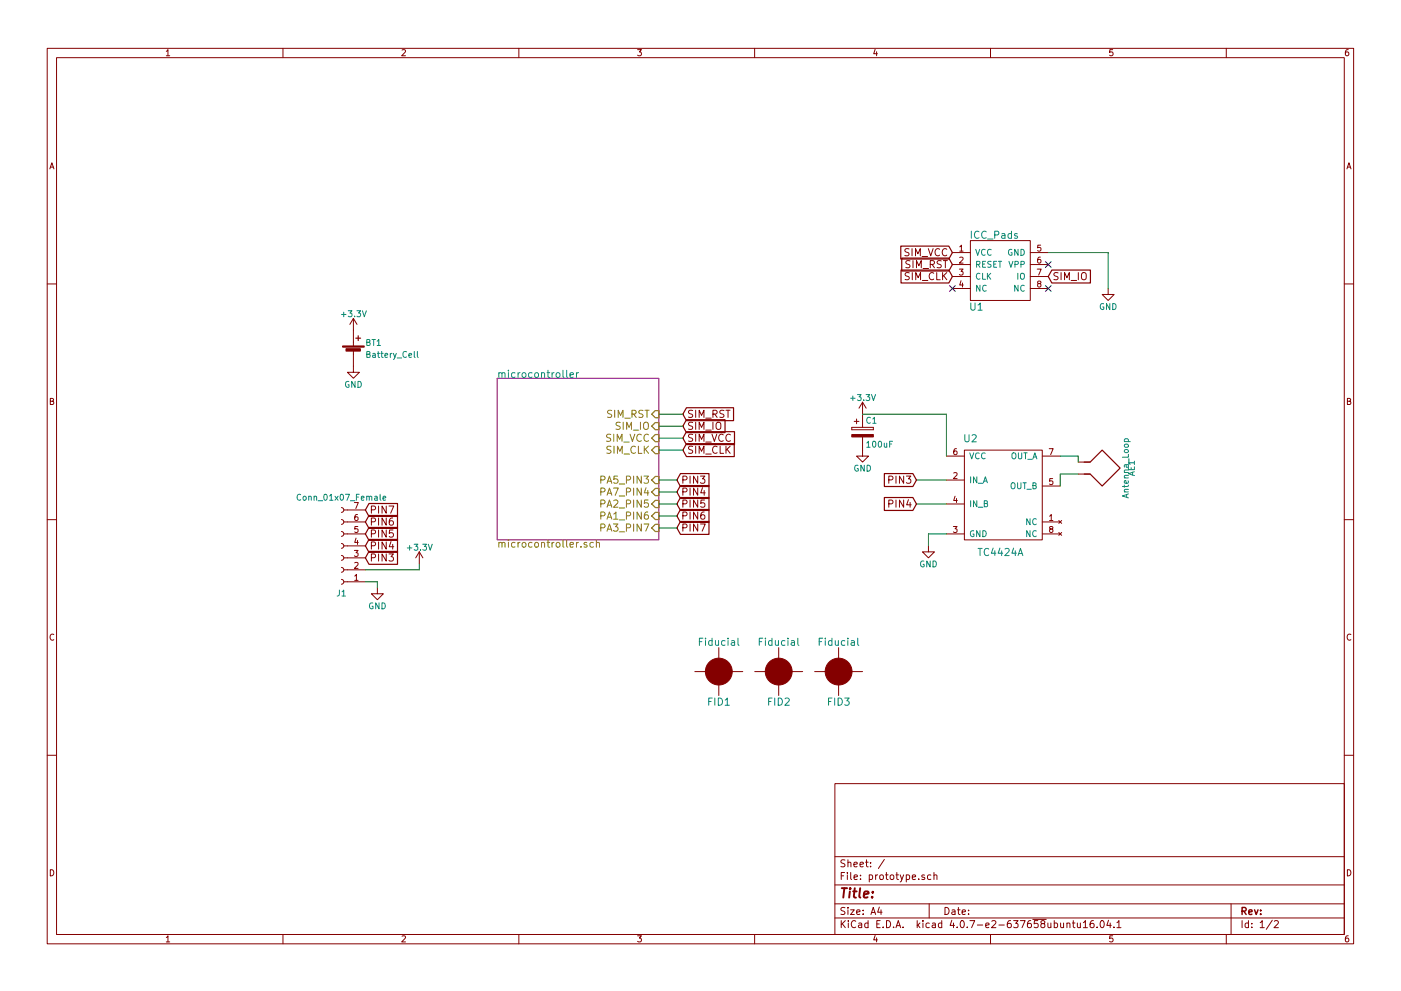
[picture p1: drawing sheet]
EESchema Schematic File Version 2
LIBS:power
LIBS:device
LIBS:switches
LIBS:relays
LIBS:motors
LIBS:transistors
LIBS:conn
LIBS:linear
LIBS:regul
LIBS:74xx
LIBS:cmos4000
LIBS:adc-dac
LIBS:memory
LIBS:xilinx
LIBS:microcontrollers
LIBS:dsp
LIBS:microchip
LIBS:analog_switches
LIBS:motorola
LIBS:texas
LIBS:intel
LIBS:audio
LIBS:interface
LIBS:digital-audio
LIBS:philips
LIBS:display
LIBS:cypress
LIBS:siliconi
LIBS:opto
LIBS:atmel
LIBS:contrib
LIBS:valves
LIBS:ozsecdev
LIBS:prototype-cache
EELAYER 25 0
EELAYER END
$Descr A4 11693 8268
encoding utf-8
Sheet 1 2
Title ""
Date ""
Rev ""
Comp ""
Comment1 ""
Comment2 ""
Comment3 ""
Comment4 ""
$EndDescr
$Sheet
S 4150 3150 1350 1350
U 5C6BE4B7
F0 "microcontroller" 60
F1 "microcontroller.sch" 60
F2 "PA5_PIN3" I R 5500 4000 60 
F3 "PA7_PIN4" I R 5500 4100 60 
F4 "PA2_PIN5" I R 5500 4200 60 
F5 "PA1_PIN6" I R 5500 4300 60 
F6 "PA3_PIN7" I R 5500 4400 60 
F7 "SIM_CLK" I R 5500 3750 60 
F8 "SIM_VCC" I R 5500 3650 60 
F9 "SIM_IO" I R 5500 3550 60 
F10 "SIM_RST" I R 5500 3450 60 
$EndSheet
$Comp
L TC4424A U2
U 1 1
P 8350 4150
F 0 "U2" H 8100 4650 60  0000 C CNN
F 1 "TC4424A" H 8350 3700 60  0000 C CNN
F 2 "Housings_SOIC:SOIC-8_3.9x4.9mm_Pitch1.27mm" H 8350 4150 60  0001 C CNN
F 3 "" H 8350 4150 60  0001 C CNN
	1    8350 4150
	1    0    0    -1  
$EndComp
$Comp
L +3.3V #PWR01
U 1 1
P 7200 3450
F 0 "#PWR01" H 7200 3300 50  0001 C CNN
F 1 "+3.3V" H 7200 3590 50  0000 C CNN
F 2 "" H 7200 3450 50  0001 C CNN
F 3 "" H 7200 3450 50  0001 C CNN
	1    7200 3450
	1    0    0    -1  
$EndComp
$Comp
L GND #PWR02
U 1 1
P 7750 4550
F 0 "#PWR02" H 7750 4300 50  0001 C CNN
F 1 "GND" H 7750 4400 50  0000 C CNN
F 2 "" H 7750 4550 50  0001 C CNN
F 3 "" H 7750 4550 50  0001 C CNN
	1    7750 4550
	1    0    0    -1  
$EndComp
Wire Wire Line
	7900 4450 7750 4450
Wire Wire Line
	7750 4450 7750 4550
Text GLabel 7650 4000 0    60   Input ~ 0
PIN3
Text GLabel 7650 4200 0    60   Input ~ 0
PIN4
Wire Wire Line
	7900 4200 7650 4200
Wire Wire Line
	7900 4000 7650 4000
Text GLabel 5650 4000 2    60   Input ~ 0
PIN3
Text GLabel 5650 4100 2    60   Input ~ 0
PIN4
Wire Wire Line
	5650 4100 5500 4100
Wire Wire Line
	5650 4000 5500 4000
$Comp
L Antenna_Loop AE1
U 1 1
P 9200 3850
F 0 "AE1" H 9250 4100 50  0000 C CNN
F 1 "Antenna_Loop" H 9250 4050 50  0000 C CNN
F 2 "lib_2019:Antenna" H 9200 3850 50  0001 C CNN
F 3 "" H 9200 3850 50  0001 C CNN
	1    9200 3850
	0    1    1    0   
$EndComp
Wire Wire Line
	9000 3850 9000 3800
Wire Wire Line
	9000 3800 8850 3800
Wire Wire Line
	8850 4050 8850 3950
Wire Wire Line
	8850 3950 9000 3950
$Comp
L CP C1
U 1 1
P 7200 3600
F 0 "C1" H 7225 3700 50  0000 L CNN
F 1 "100uF" H 7225 3500 50  0000 L CNN
F 2 "Capacitors_SMD:CP_Elec_6.3x5.7" H 7238 3450 50  0001 C CNN
F 3 "" H 7200 3600 50  0001 C CNN
	1    7200 3600
	1    0    0    -1  
$EndComp
$Comp
L GND #PWR03
U 1 1
P 7200 3750
F 0 "#PWR03" H 7200 3500 50  0001 C CNN
F 1 "GND" H 7200 3600 50  0000 C CNN
F 2 "" H 7200 3750 50  0001 C CNN
F 3 "" H 7200 3750 50  0001 C CNN
	1    7200 3750
	1    0    0    -1  
$EndComp
Wire Wire Line
	7200 3450 7900 3450
Wire Wire Line
	7900 3450 7900 3800
Text GLabel 5650 4200 2    60   Input ~ 0
PIN5
Text GLabel 5650 4300 2    60   Input ~ 0
PIN6
Wire Wire Line
	5650 4200 5500 4200
Wire Wire Line
	5650 4300 5500 4300
$Comp
L Conn_01x07_Female J1
U 1 1
P 2850 4550
F 0 "J1" H 2850 4950 50  0000 C CNN
F 1 "Conn_01x07_Female" H 2850 4150 50  0000 C CNN
F 2 "lib_2019:BoldPort_Pin_Header_Straight_1x07_Pitch2.54mm" H 2850 4550 50  0001 C CNN
F 3 "" H 2850 4550 50  0001 C CNN
	1    2850 4550
	-1   0    0    1   
$EndComp
Text GLabel 3050 4650 2    60   Input ~ 0
PIN3
Text GLabel 3050 4550 2    60   Input ~ 0
PIN4
Text GLabel 3050 4450 2    60   Input ~ 0
PIN5
Text GLabel 3050 4350 2    60   Input ~ 0
PIN6
Text GLabel 5650 4400 2    60   Input ~ 0
PIN7
Wire Wire Line
	5650 4400 5500 4400
Text GLabel 3050 4250 2    60   Input ~ 0
PIN7
$Comp
L GND #PWR04
U 1 1
P 3150 4900
F 0 "#PWR04" H 3150 4650 50  0001 C CNN
F 1 "GND" H 3150 4750 50  0000 C CNN
F 2 "" H 3150 4900 50  0001 C CNN
F 3 "" H 3150 4900 50  0001 C CNN
	1    3150 4900
	1    0    0    -1  
$EndComp
Wire Wire Line
	3150 4900 3150 4850
Wire Wire Line
	3150 4850 3050 4850
$Comp
L +3.3V #PWR05
U 1 1
P 3500 4700
F 0 "#PWR05" H 3500 4550 50  0001 C CNN
F 1 "+3.3V" H 3500 4840 50  0000 C CNN
F 2 "" H 3500 4700 50  0001 C CNN
F 3 "" H 3500 4700 50  0001 C CNN
	1    3500 4700
	1    0    0    -1  
$EndComp
Wire Wire Line
	3500 4700 3500 4750
Wire Wire Line
	3500 4750 3050 4750
$Comp
L Battery_Cell BT1
U 1 1
P 2950 2950
F 0 "BT1" H 3050 3050 50  0000 L CNN
F 1 "Battery_Cell" H 3050 2950 50  0000 L CNN
F 2 "Battery_Holders:Keystone_3034_1x20mm-CoinCell" V 2950 3010 50  0001 C CNN
F 3 "" V 2950 3010 50  0001 C CNN
	1    2950 2950
	1    0    0    -1  
$EndComp
$Comp
L +3.3V #PWR06
U 1 1
P 2950 2750
F 0 "#PWR06" H 2950 2600 50  0001 C CNN
F 1 "+3.3V" H 2950 2890 50  0000 C CNN
F 2 "" H 2950 2750 50  0001 C CNN
F 3 "" H 2950 2750 50  0001 C CNN
	1    2950 2750
	1    0    0    -1  
$EndComp
$Comp
L GND #PWR07
U 1 1
P 2950 3050
F 0 "#PWR07" H 2950 2800 50  0001 C CNN
F 1 "GND" H 2950 2900 50  0000 C CNN
F 2 "" H 2950 3050 50  0001 C CNN
F 3 "" H 2950 3050 50  0001 C CNN
	1    2950 3050
	1    0    0    -1  
$EndComp
$Comp
L ICC_Pads U1
U 1 1
P 8350 2200
F 0 "U1" H 8150 1850 60  0000 C CNN
F 1 "ICC_Pads" H 8300 2450 60  0000 C CNN
F 2 "lib_2019:ICC_FOOTPRINT" H 8100 2100 60  0001 C CNN
F 3 "" H 8100 2100 60  0001 C CNN
	1    8350 2200
	1    0    0    -1  
$EndComp
Text GLabel 5700 3750 2    60   Input ~ 0
SIM_CLK
Text GLabel 5700 3650 2    60   Input ~ 0
SIM_VCC
Text GLabel 5700 3550 2    60   Input ~ 0
SIM_IO
Text GLabel 5700 3450 2    60   Input ~ 0
SIM_RST
Wire Wire Line
	5700 3750 5500 3750
Wire Wire Line
	5700 3650 5500 3650
Wire Wire Line
	5700 3550 5500 3550
Wire Wire Line
	5700 3450 5500 3450
NoConn ~ 7950 2400
NoConn ~ 8750 2400
Text GLabel 7950 2300 0    60   Input ~ 0
SIM_CLK
Text GLabel 7950 2200 0    60   Input ~ 0
SIM_RST
Text GLabel 7950 2100 0    60   Input ~ 0
SIM_VCC
Text GLabel 8750 2300 2    60   Input ~ 0
SIM_IO
$Comp
L GND #PWR08
U 1 1
P 9250 2400
F 0 "#PWR08" H 9250 2150 50  0001 C CNN
F 1 "GND" H 9250 2250 50  0000 C CNN
F 2 "" H 9250 2400 50  0001 C CNN
F 3 "" H 9250 2400 50  0001 C CNN
	1    9250 2400
	1    0    0    -1  
$EndComp
Wire Wire Line
	8750 2100 9250 2100
Wire Wire Line
	9250 2100 9250 2400
NoConn ~ 8750 2200
$Comp
L Fiducial FID1
U 1 1
P 6000 5600
F 0 "FID1" H 6000 5350 60  0000 C CNN
F 1 "Fiducial" H 6000 5850 60  0000 C CNN
F 2 "Fiducials:Fiducial_Modern_CopperTop" H 6000 5600 60  0001 C CNN
F 3 "" H 6000 5600 60  0001 C CNN
	1    6000 5600
	1    0    0    -1  
$EndComp
$Comp
L Fiducial FID2
U 1 1
P 6500 5600
F 0 "FID2" H 6500 5350 60  0000 C CNN
F 1 "Fiducial" H 6500 5850 60  0000 C CNN
F 2 "Fiducials:Fiducial_Modern_CopperTop" H 6500 5600 60  0001 C CNN
F 3 "" H 6500 5600 60  0001 C CNN
	1    6500 5600
	1    0    0    -1  
$EndComp
$Comp
L Fiducial FID3
U 1 1
P 7000 5600
F 0 "FID3" H 7000 5350 60  0000 C CNN
F 1 "Fiducial" H 7000 5850 60  0000 C CNN
F 2 "Fiducials:Fiducial_Modern_CopperTop" H 7000 5600 60  0001 C CNN
F 3 "" H 7000 5600 60  0001 C CNN
	1    7000 5600
	1    0    0    -1  
$EndComp
$EndSCHEMATC
